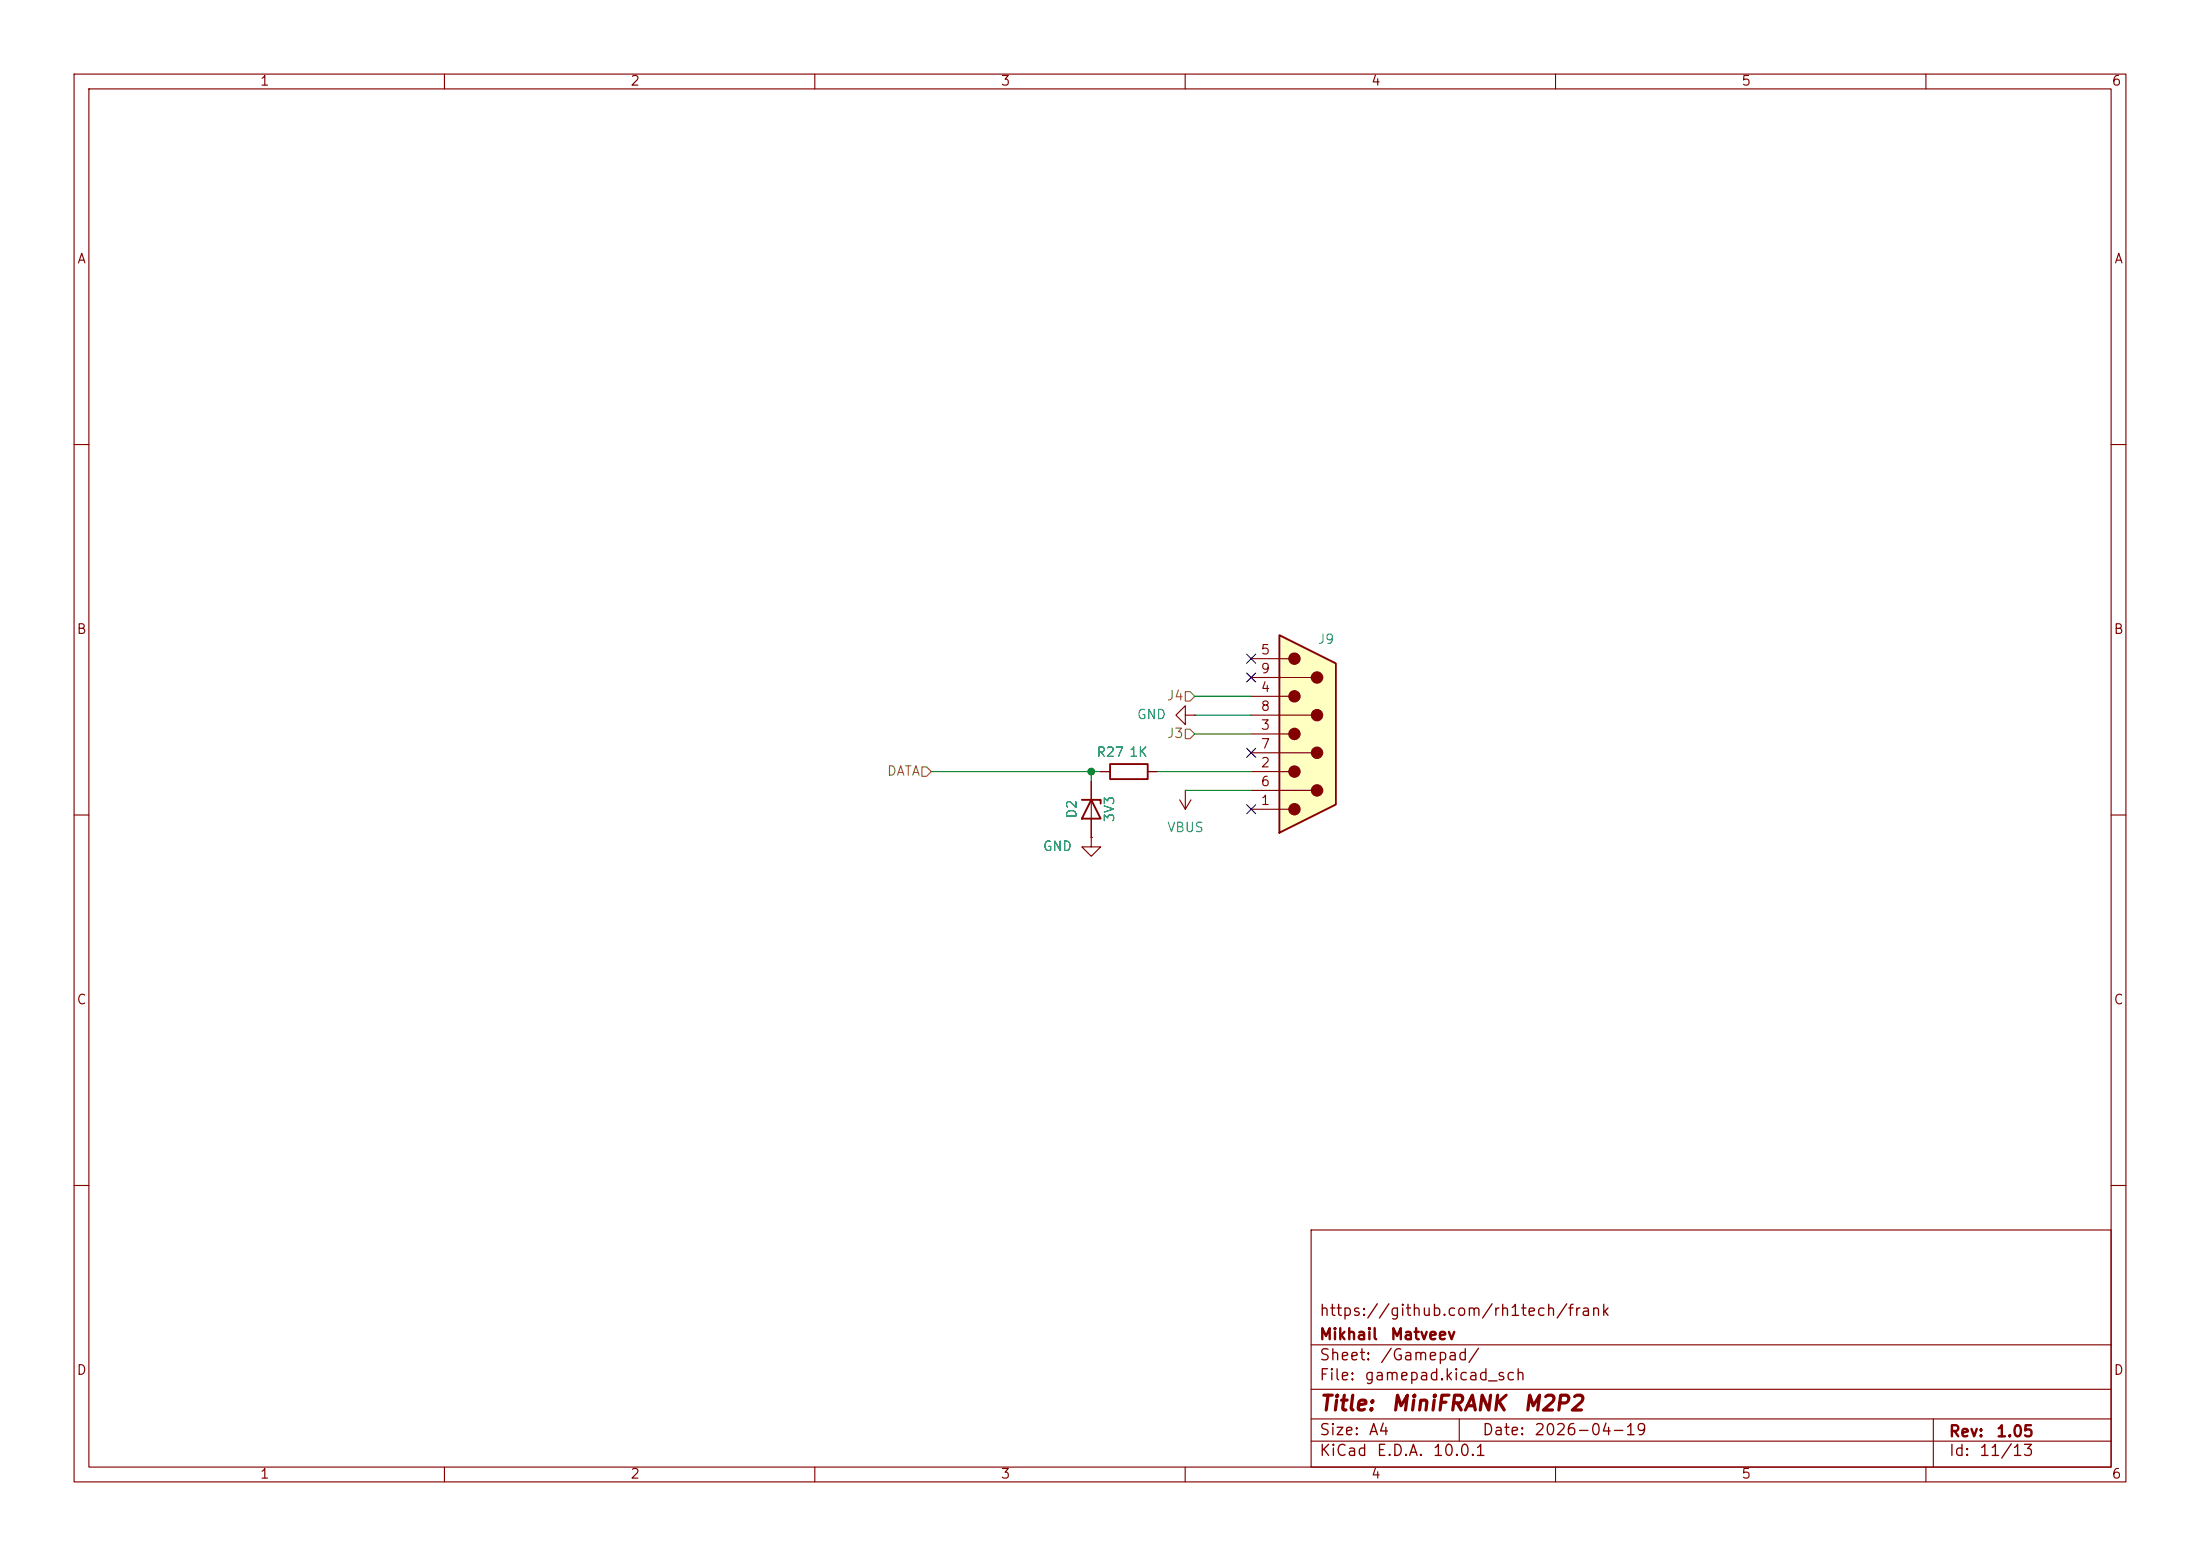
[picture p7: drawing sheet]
(kicad_sch
 (version 20260306)
 (generator "eeschema")
 (generator_version "10.0")
 (paper "A4")
 (title_block
  (title "${NAME}")
  (date "${DATE}")
  (rev "${VERSION}")
  (company "Mikhail Matveev")
  (comment 1 "https://github.com/rh1tech/frank"))
 (lib_symbols
  (symbol "Device:D_Zener"
   (pin_numbers (hide yes))
   (pin_names
    (offset 1.016) (hide yes)) (exclude_from_sim no) (in_bom yes) (on_board yes)
   (in_pos_files yes)
   (duplicate_pin_numbers_are_jumpers no)
   (property "Reference" "D" (at 0 2.54 0) (show_name no) (do_not_autoplace no) (effects (font (size 1.27 1.27))))
   (property "Value" "D_Zener" (at 0 -2.54 0) (show_name no) (do_not_autoplace no) (effects (font (size 1.27 1.27))))
   (property "Footprint" "" (at 0 0 0) (show_name no) (do_not_autoplace no) (hide yes) (effects (font (size 1.27 1.27))))
   (property "Datasheet" "" (at 0 0 0) (show_name no) (do_not_autoplace no) (hide yes) (effects (font (size 1.27 1.27))))
   (property "Description" "Zener diode" (at 0 0 0) (show_name no) (do_not_autoplace no) (hide yes) (effects (font (size 1.27 1.27))))
   (symbol "D_Zener_0_1"
    (polyline (pts (xy -1.27 -1.27) (xy -1.27 1.27) (xy -0.762 1.27)) (stroke (width 0.254) (type default)) (fill (type none)))
    (polyline (pts (xy 1.27 0) (xy -1.27 0)) (stroke (width 0) (type default)) (fill (type none)))
    (polyline (pts (xy 1.27 -1.27) (xy 1.27 1.27) (xy -1.27 0) (xy 1.27 -1.27)) (stroke (width 0.254) (type default)) (fill (type none))))
   (symbol "D_Zener_1_1"
    (pin passive line (at -3.81 0 0) (length 2.54) (name "K" (effects (font (size 1.27 1.27)))) (number "1" (effects (font (size 1.27 1.27)))))
    (pin passive line (at 3.81 0 180) (length 2.54) (name "A" (effects (font (size 1.27 1.27)))) (number "2" (effects (font (size 1.27 1.27))))))
   (embedded_fonts no))
  (symbol "FRANK:DB9_Male_Small"
   (pin_names
    (offset 1.016) (hide yes)) (exclude_from_sim no) (in_bom yes) (on_board yes)
   (in_pos_files yes)
   (duplicate_pin_numbers_are_jumpers no)
   (property "Reference" "JOY1" (at 1.27 12.7 0) (show_name no) (do_not_autoplace no) (effects (font (size 1.27 1.27)) (justify left)))
   (property "Value" "Joystick" (at -2.54 15.24 0) (show_name no) (do_not_autoplace no) (hide yes) (effects (font (size 1.27 1.27)) (justify left)))
   (property "Footprint" "LIBS:DSUB-9" (at 0 0 0) (show_name no) (do_not_autoplace no) (hide yes) (effects (font (size 1.27 1.27))))
   (property "Datasheet" "" (at 0 0 0) (show_name no) (do_not_autoplace no) (hide yes) (effects (font (size 1.27 1.27))))
   (property "Description" "" (at 0 0 0) (show_name no) (do_not_autoplace no) (hide yes) (effects (font (size 1.27 1.27))))
   (symbol "DB9_Male_Small_0_1"
    (polyline (pts (xy -3.81 10.16) (xy -2.54 10.16)) (stroke (width 0) (type default)) (fill (type none)))
    (polyline (pts (xy -3.81 7.62) (xy 0.508 7.62)) (stroke (width 0) (type default)) (fill (type none)))
    (polyline (pts (xy -3.81 5.08) (xy -2.54 5.08)) (stroke (width 0) (type default)) (fill (type none)))
    (polyline (pts (xy -3.81 2.54) (xy 0.508 2.54)) (stroke (width 0) (type default)) (fill (type none)))
    (polyline (pts (xy -3.81 0) (xy -2.54 0)) (stroke (width 0) (type default)) (fill (type none)))
    (polyline (pts (xy -3.81 -2.54) (xy 0.508 -2.54)) (stroke (width 0) (type default)) (fill (type none)))
    (polyline (pts (xy -3.81 -5.08) (xy -2.54 -5.08)) (stroke (width 0) (type default)) (fill (type none)))
    (polyline (pts (xy -3.81 -7.62) (xy 0.508 -7.62)) (stroke (width 0) (type default)) (fill (type none)))
    (polyline (pts (xy -3.81 -10.16) (xy -2.54 -10.16)) (stroke (width 0) (type default)) (fill (type none)))
    (polyline (pts (xy -3.81 -13.335) (xy -3.81 13.335) (xy 3.81 9.525) (xy 3.81 -9.525) (xy -3.81 -13.335)) (stroke (width 0.254) (type default)) (fill (type background)))
    (circle (center -1.778 10.16) (radius 0.762) (stroke (width 0) (type default)) (fill (type outline)))
    (circle (center -1.778 5.08) (radius 0.762) (stroke (width 0) (type default)) (fill (type outline)))
    (circle (center -1.778 0) (radius 0.762) (stroke (width 0) (type default)) (fill (type outline)))
    (circle (center -1.778 -5.08) (radius 0.762) (stroke (width 0) (type default)) (fill (type outline)))
    (circle (center -1.778 -10.16) (radius 0.762) (stroke (width 0) (type default)) (fill (type outline)))
    (circle (center 1.27 7.62) (radius 0.762) (stroke (width 0) (type default)) (fill (type outline)))
    (circle (center 1.27 2.54) (radius 0.762) (stroke (width 0) (type default)) (fill (type outline)))
    (circle (center 1.27 -2.54) (radius 0.762) (stroke (width 0) (type default)) (fill (type outline)))
    (circle (center 1.27 -7.62) (radius 0.762) (stroke (width 0) (type default)) (fill (type outline))))
   (symbol "DB9_Male_Small_1_1"
    (pin passive line (at -7.62 -10.16 0) (length 3.81) (name "1" (effects (font (size 1.27 1.27)))) (number "1" (effects (font (size 1.27 1.27)))))
    (pin passive line (at -7.62 -5.08 0) (length 3.81) (name "2" (effects (font (size 1.27 1.27)))) (number "2" (effects (font (size 1.27 1.27)))))
    (pin passive line (at -7.62 0 0) (length 3.81) (name "3" (effects (font (size 1.27 1.27)))) (number "3" (effects (font (size 1.27 1.27)))))
    (pin passive line (at -7.62 5.08 0) (length 3.81) (name "4" (effects (font (size 1.27 1.27)))) (number "4" (effects (font (size 1.27 1.27)))))
    (pin passive line (at -7.62 10.16 0) (length 3.81) (name "5" (effects (font (size 1.27 1.27)))) (number "5" (effects (font (size 1.27 1.27)))))
    (pin passive line (at -7.62 -7.62 0) (length 3.81) (name "6" (effects (font (size 1.27 1.27)))) (number "6" (effects (font (size 1.27 1.27)))))
    (pin passive line (at -7.62 -2.54 0) (length 3.81) (name "7" (effects (font (size 1.27 1.27)))) (number "7" (effects (font (size 1.27 1.27)))))
    (pin passive line (at -7.62 2.54 0) (length 3.81) (name "8" (effects (font (size 1.27 1.27)))) (number "8" (effects (font (size 1.27 1.27)))))
    (pin passive line (at -7.62 7.62 0) (length 3.81) (name "9" (effects (font (size 1.27 1.27)))) (number "9" (effects (font (size 1.27 1.27))))))
   (embedded_fonts no))
  (symbol "FRANK:R"
   (pin_numbers (hide yes))
   (pin_names
    (offset 0)) (exclude_from_sim no) (in_bom yes) (on_board yes)
   (in_pos_files yes)
   (duplicate_pin_numbers_are_jumpers no)
   (property "Reference" "R" (at 2.032 0 90) (show_name no) (do_not_autoplace no) (effects (font (size 1.27 1.27))))
   (property "Value" "R" (at 0 0 90) (show_name no) (do_not_autoplace no) (effects (font (size 1.27 1.27))))
   (property "Footprint" "" (at -1.778 0 90) (show_name no) (do_not_autoplace no) (hide yes) (effects (font (size 1.27 1.27))))
   (property "Datasheet" "" (at 0 0 0) (show_name no) (do_not_autoplace no) (hide yes) (effects (font (size 1.27 1.27))))
   (property "Description" "Resistor" (at 0 0 0) (show_name no) (do_not_autoplace no) (hide yes) (effects (font (size 1.27 1.27))))
   (symbol "R_0_1"
    (rectangle (start -1.016 -2.54) (end 1.016 2.54) (stroke (width 0.254) (type default)) (fill (type none))))
   (symbol "R_1_1"
    (pin passive line (at 0 3.81 270) (length 1.27) (name "" (effects (font (size 1.27 1.27)))) (number "1" (effects (font (size 1.27 1.27)))))
    (pin passive line (at 0 -3.81 90) (length 1.27) (name "" (effects (font (size 1.27 1.27)))) (number "2" (effects (font (size 1.27 1.27))))))
   (embedded_fonts no))
  (symbol "power:GND"
   (power global)
   (pin_numbers (hide yes))
   (pin_names
    (offset 0) (hide yes)) (exclude_from_sim no) (in_bom yes) (on_board yes)
   (in_pos_files yes)
   (duplicate_pin_numbers_are_jumpers no)
   (property "Reference" "#PWR" (at 0 -6.35 0) (show_name no) (do_not_autoplace no) (hide yes) (effects (font (size 1.27 1.27))))
   (property "Value" "GND" (at 0 -3.81 0) (show_name no) (do_not_autoplace no) (effects (font (size 1.27 1.27))))
   (property "Footprint" "" (at 0 0 0) (show_name no) (do_not_autoplace no) (hide yes) (effects (font (size 1.27 1.27))))
   (property "Datasheet" "" (at 0 0 0) (show_name no) (do_not_autoplace no) (hide yes) (effects (font (size 1.27 1.27))))
   (property "Description" "Power symbol creates a global label with name \"GND\" , ground" (at 0 0 0) (show_name no) (do_not_autoplace no) (hide yes) (effects (font (size 1.27 1.27))))
   (symbol "GND_0_1"
    (polyline (pts (xy 0 0) (xy 0 -1.27) (xy 1.27 -1.27) (xy 0 -2.54) (xy -1.27 -1.27) (xy 0 -1.27)) (stroke (width 0) (type default)) (fill (type none))))
   (symbol "GND_1_1"
    (pin power_in line (at 0 0 270) (length 0) (name "" (effects (font (size 1.27 1.27)))) (number "1" (effects (font (size 1.27 1.27))))))
   (embedded_fonts no))
  (symbol "power:VBUS"
   (power global)
   (pin_numbers (hide yes))
   (pin_names
    (offset 0) (hide yes)) (exclude_from_sim no) (in_bom yes) (on_board yes)
   (in_pos_files yes)
   (duplicate_pin_numbers_are_jumpers no)
   (property "Reference" "#PWR" (at 0 -3.81 0) (show_name no) (do_not_autoplace no) (hide yes) (effects (font (size 1.27 1.27))))
   (property "Value" "VBUS" (at 0 3.556 0) (show_name no) (do_not_autoplace no) (effects (font (size 1.27 1.27))))
   (property "Footprint" "" (at 0 0 0) (show_name no) (do_not_autoplace no) (hide yes) (effects (font (size 1.27 1.27))))
   (property "Datasheet" "" (at 0 0 0) (show_name no) (do_not_autoplace no) (hide yes) (effects (font (size 1.27 1.27))))
   (property "Description" "Power symbol creates a global label with name \"VBUS\"" (at 0 0 0) (show_name no) (do_not_autoplace no) (hide yes) (effects (font (size 1.27 1.27))))
   (symbol "VBUS_0_1"
    (polyline (pts (xy -0.762 1.27) (xy 0 2.54)) (stroke (width 0) (type default)) (fill (type none)))
    (polyline (pts (xy 0 2.54) (xy 0.762 1.27)) (stroke (width 0) (type default)) (fill (type none)))
    (polyline (pts (xy 0 0) (xy 0 2.54)) (stroke (width 0) (type default)) (fill (type none))))
   (symbol "VBUS_1_1"
    (pin power_in line (at 0 0 90) (length 0) (name "" (effects (font (size 1.27 1.27)))) (number "1" (effects (font (size 1.27 1.27))))))
   (embedded_fonts no)))
 (junction
  (at 147.32 104.14)
  (diameter 0)
  (color 0 0 0 0))
 (no_connect
  (at 168.91 91.44))
 (no_connect
  (at 168.91 88.9))
 (no_connect
  (at 168.91 101.6))
 (no_connect
  (at 168.91 109.22))
 (wire
  (pts (xy 161.29 99.06) (xy 168.91 99.06))
  (stroke (width 0) (type default)))
 (wire
  (pts (xy 161.29 93.98) (xy 168.91 93.98))
  (stroke (width 0) (type default)))
 (wire
  (pts (xy 160.02 106.68) (xy 168.91 106.68))
  (stroke (width 0) (type default)))
 (wire
  (pts (xy 147.32 104.14) (xy 147.32 105.41))
  (stroke (width 0) (type default)))
 (wire
  (pts (xy 125.73 104.14) (xy 147.32 104.14))
  (stroke (width 0) (type default)))
 (wire
  (pts (xy 148.59 104.14) (xy 147.32 104.14))
  (stroke (width 0) (type default)))
 (wire
  (pts (xy 161.29 96.52) (xy 168.91 96.52))
  (stroke (width 0) (type default)))
 (wire
  (pts (xy 156.21 104.14) (xy 168.91 104.14))
  (stroke (width 0) (type default)))
 (hierarchical_label "J4"
  (shape input)
  (at 161.29 93.98 180)
  (effects (font (size 1.27 1.27)) (justify right)))
 (hierarchical_label "J3"
  (shape input)
  (at 161.29 99.06 180)
  (effects (font (size 1.27 1.27)) (justify right)))
 (hierarchical_label "DATA"
  (shape input)
  (at 125.73 104.14 180)
  (effects (font (size 1.27 1.27)) (justify right)))
 (symbol
  (lib_id "power:GND")
  (at 147.32 113.03 0)
  (unit 1)
  (body_style 1)
  (exclude_from_sim no)
  (in_bom yes)
  (on_board yes)
  (in_pos_files yes)
  (dnp no)
  (property "Reference" "#PWR094" (at 147.32 119.38 0) (hide yes) (show_name no) (do_not_autoplace no) (effects (font (size 1.27 1.27))))
  (property "Value" "GND" (at 144.78 114.3 0) (show_name no) (do_not_autoplace no) (effects (font (size 1.27 1.27)) (justify right)))
  (property "Footprint" "" (at 147.32 113.03 0) (hide yes) (show_name no) (do_not_autoplace no) (effects (font (size 1.27 1.27))))
  (property "Datasheet" "" (at 147.32 113.03 0) (hide yes) (show_name no) (do_not_autoplace no) (effects (font (size 1.27 1.27))))
  (property "Description" "Power symbol creates a global label with name \"GND\" , ground" (at 147.32 113.03 0) (hide yes) (show_name no) (do_not_autoplace no) (effects (font (size 1.27 1.27))))
  (pin "1"))
 (symbol
  (lib_id "Device:D_Zener")
  (at 147.32 109.22 270)
  (unit 1)
  (body_style 1)
  (exclude_from_sim no)
  (in_bom yes)
  (on_board yes)
  (in_pos_files yes)
  (dnp no)
  (property "Reference" "D2" (at 144.78 109.22 0) (show_name no) (do_not_autoplace no) (effects (font (size 1.27 1.27))))
  (property "Value" "3V3" (at 149.86 109.22 0) (show_name no) (do_not_autoplace no) (effects (font (size 1.27 1.27))))
  (property "Footprint" "FRANK:Diode (SOD-323)" (at 147.32 109.22 0) (hide yes) (show_name no) (do_not_autoplace no) (effects (font (size 1.27 1.27))))
  (property "Datasheet" "" (at 147.32 109.22 0) (hide yes) (show_name no) (do_not_autoplace no) (effects (font (size 1.27 1.27))))
  (property "Description" "Zener diode" (at 147.32 109.22 0) (hide yes) (show_name no) (do_not_autoplace no) (effects (font (size 1.27 1.27))))
  (property "AliExpress" "https://www.aliexpress.com/item/1005006143480992.html" (at 147.32 109.22 0) (hide yes) (show_name no) (do_not_autoplace no) (effects (font (size 1.27 1.27))))
  (pin "1")
  (pin "2"))
 (symbol
  (lib_id "power:VBUS")
  (at 160.02 106.68 180)
  (unit 1)
  (body_style 1)
  (exclude_from_sim no)
  (in_bom yes)
  (on_board yes)
  (in_pos_files yes)
  (dnp no)
  (fields_autoplaced yes)
  (property "Reference" "#PWR095" (at 160.02 102.87 0) (hide yes) (show_name no) (do_not_autoplace no) (effects (font (size 1.27 1.27))))
  (property "Value" "VBUS" (at 160.02 111.76 0) (show_name no) (do_not_autoplace no) (effects (font (size 1.27 1.27))))
  (property "Footprint" "" (at 160.02 106.68 0) (hide yes) (show_name no) (do_not_autoplace no) (effects (font (size 1.27 1.27))))
  (property "Datasheet" "" (at 160.02 106.68 0) (hide yes) (show_name no) (do_not_autoplace no) (effects (font (size 1.27 1.27))))
  (property "Description" "Power symbol creates a global label with name \"VBUS\"" (at 160.02 106.68 0) (hide yes) (show_name no) (do_not_autoplace no) (effects (font (size 1.27 1.27))))
  (pin "1"))
 (symbol
  (lib_id "FRANK:DB9_Male_Small")
  (at 176.53 99.06 0)
  (unit 1)
  (body_style 1)
  (exclude_from_sim no)
  (in_bom yes)
  (on_board yes)
  (in_pos_files yes)
  (dnp no)
  (property "Reference" "J9" (at 177.8 86.36 0) (show_name no) (do_not_autoplace no) (effects (font (size 1.27 1.27)) (justify left)))
  (property "Value" "GP2" (at 173.99 83.82 0) (hide yes) (show_name no) (do_not_autoplace no) (effects (font (size 1.27 1.27)) (justify left)))
  (property "Footprint" "FRANK:D-SUB (9 pin, male, top mount)" (at 176.53 99.06 0) (hide yes) (show_name no) (do_not_autoplace no) (effects (font (size 1.27 1.27))))
  (property "Datasheet" "" (at 176.53 99.06 0) (hide yes) (show_name no) (do_not_autoplace no) (effects (font (size 1.27 1.27))))
  (property "Description" "" (at 176.53 99.06 0) (hide yes) (show_name no) (do_not_autoplace no) (effects (font (size 1.27 1.27))))
  (property "AliExpress" "https://www.aliexpress.com/item/4001214300548.html" (at 176.53 99.06 0) (hide yes) (show_name no) (do_not_autoplace no) (effects (font (size 1.27 1.27))))
  (pin "1")
  (pin "2")
  (pin "3")
  (pin "4")
  (pin "5")
  (pin "6")
  (pin "7")
  (pin "8")
  (pin "9"))
 (symbol
  (lib_id "power:GND")
  (at 161.29 96.52 270)
  (unit 1)
  (body_style 1)
  (exclude_from_sim no)
  (in_bom yes)
  (on_board yes)
  (in_pos_files yes)
  (dnp no)
  (fields_autoplaced yes)
  (property "Reference" "#PWR096" (at 154.94 96.52 0) (hide yes) (show_name no) (do_not_autoplace no) (effects (font (size 1.27 1.27))))
  (property "Value" "GND" (at 157.48 96.5199 90) (show_name no) (do_not_autoplace no) (effects (font (size 1.27 1.27)) (justify right)))
  (property "Footprint" "" (at 161.29 96.52 0) (hide yes) (show_name no) (do_not_autoplace no) (effects (font (size 1.27 1.27))))
  (property "Datasheet" "" (at 161.29 96.52 0) (hide yes) (show_name no) (do_not_autoplace no) (effects (font (size 1.27 1.27))))
  (property "Description" "Power symbol creates a global label with name \"GND\" , ground" (at 161.29 96.52 0) (hide yes) (show_name no) (do_not_autoplace no) (effects (font (size 1.27 1.27))))
  (pin "1"))
 (symbol
  (lib_id "FRANK:R")
  (at 152.4 104.14 90)
  (unit 1)
  (body_style 1)
  (exclude_from_sim no)
  (in_bom yes)
  (on_board yes)
  (in_pos_files yes)
  (dnp no)
  (property "Reference" "R27" (at 149.86 101.6 90) (show_name no) (do_not_autoplace no) (effects (font (size 1.27 1.27))))
  (property "Value" "1K" (at 153.67 101.6 90) (show_name no) (do_not_autoplace no) (effects (font (size 1.27 1.27))))
  (property "Footprint" "FRANK:R_0603_1608Metric" (at 152.4 105.918 90) (hide yes) (show_name no) (do_not_autoplace no) (effects (font (size 1.27 1.27))))
  (property "Datasheet" "" (at 152.4 104.14 0) (hide yes) (show_name no) (do_not_autoplace no) (effects (font (size 1.27 1.27))))
  (property "Description" "Resistor" (at 152.4 104.14 0) (hide yes) (show_name no) (do_not_autoplace no) (effects (font (size 1.27 1.27))))
  (property "AliExpress" "https://www.aliexpress.com/item/1005005945735199.html" (at 152.4 104.14 0) (hide yes) (show_name no) (do_not_autoplace no) (effects (font (size 1.27 1.27))))
  (pin "1")
  (pin "2")))
